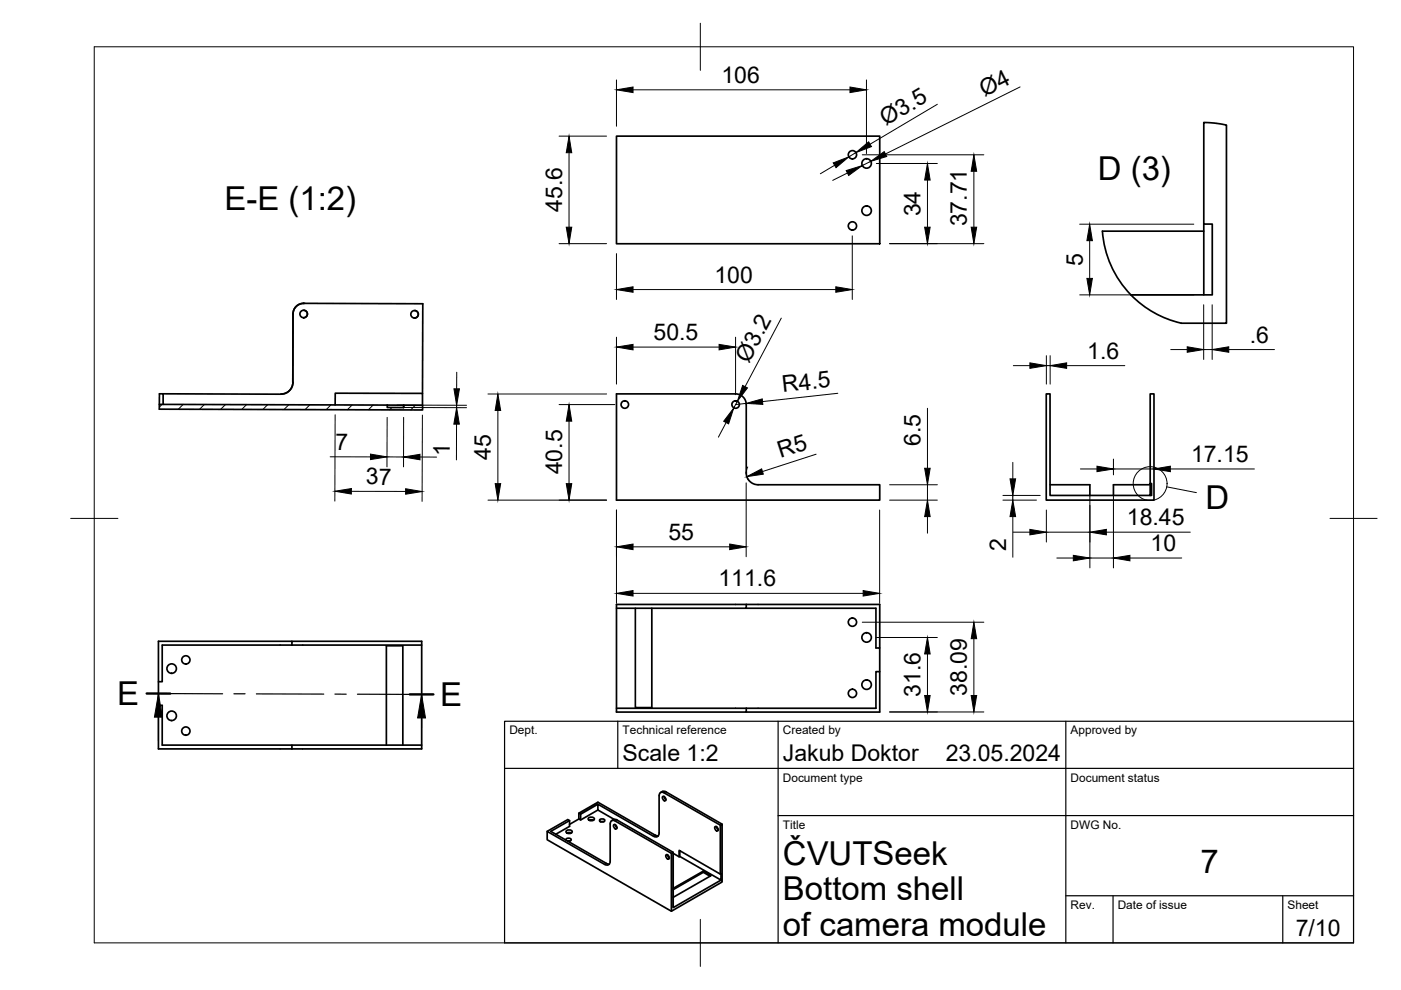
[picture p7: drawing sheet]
<svg xmlns="http://www.w3.org/2000/svg" width="297mm" height="210mm" viewBox="0 0 297 210" stroke-linecap="round" stroke-linejoin="round" font-family="sans-serif">
<!-- layer: Visible -->
<g fill="none" stroke="#000" stroke-width=".36">
<path d="M130.7 28.9h55.8v22.8h-55.8zM233.7 49h21.5M233.7 49a21.6 21.6 0 0 0 16.7 19.5h9.6v-42l-2.4-.4-2.4-.1v21.5h1.8v15h-17.2M255.2 47.5v15M64.4 65.8a.79 .79 0 0 1 .8 .8 .79 .79 0 0 1-.8 .8M87.9 65.8a.79 .79 0 0 1 .8 .8 .79 .79 0 0 1-.8 .8M33.8 85.7l48.3 .2M34.6 85.7v-2.2h-.8v3.3l55.8 .1v-1h-4v.5h-3.5v-.5M34.6 83.5l25 .1M62.1 81.1v-14.5a2.25 2.25 0 0 1 2.3-2.3l25.2 .1v19M62.1 81.1a2.51 2.51 0 0 1-2.5 2.5M71.1 85.9v-2.5h18.5v2.5"/>
<path d="M82.1 85.9h3.5v.5M130.7 83.5h25.3a2.25 2.25 0 0 1 2.2 2.3v14.5a2.51 2.51 0 0 0 2.5 2.5h25.8v3.2h-55.8zM222.6 102.8h8.5v2.2M243.9 102.5v-19h.8v22.5h-22.9v-22.5h.8v21.5h21.6v-2.5h-.3v2.5M243.9 102.8h-7.8v2.2M61.9 136.8v-.8h27.5v22.8h-27.5M61.9 136.8h27.5M61.9 136h-28.3v8.5h.8v-7.7h27.5M134.7 129v21h3.5v-21M158.2 128.2h-27.5v22.8h27.5v-.8M158.2 128.2v.8h-27.5M158.2 129h27.5v8.4h.8v5"/>
<path d="M158.2 128.2h28.3v9.2M33.6 144.5v5.1h.8v8.4h27.5M33.6 149.6v9.2h28.3M81.9 158v-21.1h3.5v21.1M89.4 158h-27.5v.8M130.7 150.2h27.5M158.2 150.2h27.5v-7.8h.8v8.6h-28.3M116 176.3l4.4-2.5 .4 .2v1.2l-3 1.7M120 178.1a.65 .65 0 0 1 .5-.4 .65 .65 0 0 1 .6 .4l-.2 .2-.4 .1M120.2 176.1l.5-.1a.52 .52 0 0 1 .6 .4l-.6 .3a.52 .52 0 0 1-.7-.5zM120.2 176.6l.5-.1 .4 .1M120.3 178.3h.6"/>
<path d="M120.8 174l-4 2.3 11.8 6.8 .6 .1M122.7 173.6l-1.9 1.2M123.1 172.6v1.3M124.9 173.4l.5-.2a.52 .52 0 0 1 .6 .5l-.6 .3a.52 .52 0 0 1-.7-.5zM124.9 173.9l.5-.1 .4 .1M126.8 170.5l-3.7 2.1-.4-.2 4.1-2.3 12.1 7 .7 .1M126.8 171.7l-3.7 2.2-.4-.3v-1.2M126.8 171.7l3.4 2M127.1 173.9a.64 .64 0 0 1 1.1 .1 .64 .64 0 0 1-1.1-.1zM127.3 174.2h.7M129.4 174.7v7.9a.72 .72 0 0 1-.4 .7 .72 .72 0 0 1-.8 0M129.4 174.7v-.4a.61 .61 0 0 1 1-.2l11.9 6.8"/>
<path d="M129.7 174a.87 .87 0 0 1 1.1-.1l11.9 6.8M130.1 174.9l.1-.1a.6 .6 0 0 1 .4 1 .7 .7 0 0 1-.5-.9zM130.4 174.8l.4 .7M139.7 168.7v7.9a.72 .72 0 0 1-.3 .8 .72 .72 0 0 1-.8-.1l-11.8-6.8v1.2M140.1 168a.87 .87 0 0 1 1.1-.1l11.9 6.8M140.5 168.9l.1-.1a.6 .6 0 0 1 .4 1 .7 .7 0 0 1-.5-.9zM140.8 168.1l11.9 6.9M140.8 168.1a.64 .64 0 0 0-.7-.1 .64 .64 0 0 0-.3 .7M140.8 168.9l.4 .6M151.6 175.3l.1-.1a.6 .6 0 0 1 .4 1 .7 .7 0 0 1-.5-.9zM151.9 175.3l.4 .6M128.2 183.3l-12.2-7v1.7l26.3 15.2"/>
<path d="M141.2 181.3l.1-.1a.6 .6 0 0 1 .4 1 .7 .7 0 0 1-.5-.9zM141.5 181.2l.4 .7M142.7 180.9l1.3 .8M144.1 180.4v1.2l-.1 .1v-1.4l8.7 5 .2-.1v1.4l-8.8-5M149.1 184.7v.2l-6.4 3.7M149.1 184.7l1.7 .9-8.1 4.7M149.1 184.7l-6.4 3.7M149.1 184.9l1.4 .9M152.7 185.3v-10.3l.4-.3v12.3l-10.8 6.2v-12.3l.4-.2v11.7l10.2-5.8"/>
<circle cx="180.7" cy="32.8" r=".88"/>
<circle cx="183.7" cy="34.7" r="1.01"/>
<circle cx="180.7" cy="47.9" r=".88"/>
<circle cx="183.7" cy="44.7" r="1.01"/>
<circle cx="64.4" cy="66.6" r=".79"/>
<circle cx="87.9" cy="66.6" r=".79"/>
<circle cx="132.5" cy="85.8" r=".79"/>
<circle cx="156" cy="85.8" r=".79"/>
<circle cx="39.4" cy="139.9" r=".88"/>
<circle cx="180.7" cy="131.9" r=".88"/>
<circle cx="183.7" cy="135.2" r="1.01"/>
<circle cx="36.4" cy="141.8" r="1.01"/>
<circle cx="36.4" cy="151.8" r="1.01"/>
<circle cx="39.4" cy="155" r=".88"/>
<circle cx="180.7" cy="147" r=".88"/>
<circle cx="183.7" cy="145.2" r="1.01"/>
</g>
<!-- layer: Visible Narrow -->
<path d="M130.8 173.9l-.4 .2M138.9 177.1l-.3 .2M141.2 167.9l-.4 .2M128.6 183.1l-.4 .2" fill="none" stroke="#000" stroke-width=".21"/>
<!-- layer: Visible -->
<circle cx="64.4" cy="64.3" r=".18" fill="#000"/>
<!-- layer: BORDER -->
<path d="M20 9.9h267v190h-267zM148.5 4.9v10M15 109.9h10M282 109.9h10M148.5 194.9v10" fill="none" stroke="#000" stroke-width=".21"/>
<!-- layer: TITLEBLOCK -->
<path d="M107 152.9h180v47h-180zM131 152.9v10M165 152.9v47M226 152.9v47M107 162.9h180M165 172.9h122M226 189.9h61M236 189.9v10M272 189.9v10" fill="none" stroke="#000" stroke-width=".25"/>
<!-- layer: FD_Dimensions -->
<g fill="none" stroke="#000" stroke-width=".21">
<path d="M130.7 16.9v9.9M134.2 19h46M183.7 16.9v15.7M216.3 18.4l-28.6 14.3M118.5 28.9h10.1M120.6 32.4v15.8M177 35l-3.1 1.8M179.7 36.7l-3.1 1.5M181.5 32.4l-1.5 .9M182.8 32.8h25.8M184.6 34.2l-1.8 .9M185.8 34.7h12.9"/>
<path d="M196.6 38.2v10M198.7 22.1l-14.2 8.5M206.5 36.3v11.9M118.5 51.7h10.1M130.7 53.8v9.7M180.7 50v13.5M188.6 51.7h20M228.9 47.5h24.2M231 51v8M96.8 78.9v3.5M130.7 71.5v9.9M134.2 73.6h18.3"/>
<path d="M134.2 61.4h43M156 71.5v12.2M165.7 67.5l-7.7 14.5M214.8 77.5h3.6M221.8 75.4v6M221.8 77.5h.9M222.7 75.4v6M226.1 77.5h12.4M228.9 62.5h24.2M248.2 74.1h3.5M255.2 64.6v11.6M255.2 74.1h1.8"/>
<path d="M257 64.6v11.6M260.5 74.1h9.7M70 96.9h8.5M71.1 87.9l-.1 18.3M82.1 96.9h3.5M82.1 88.5l-.1 10.5M84.2 85.9h14.7M84.2 86.4h14.7M85.6 88.5v10.5M89 96.9h3.6M89.6 88l-.1 18.3M96.8 89.9v7.6"/>
<path d="M96.8 85.9v.5M103.5 83.5h25.1M105.6 87v15.5M118.5 85.8h11.9M120.6 89.3v13.2M153.9 89.6l-1.6 3.1M156.3 85.1l-.7 1.4M158.2 85.5l-2.2 .3M158.5 99a2.51 2.51 0 0 0 .3 2.9M173 96.3l-11.4 3.7M177.6 83.4l-15.9 1.7M196.6 86.6v12.7"/>
<path d="M214.7 98v3.5M229.1 99.4h3.5M236.1 97.3v3.4M236.1 99.4h8.5M248.1 99.4h17.9M74.5 104.2h11.5M103.5 106h25.1M130.7 108.1v19.8M134.2 115.9h20.5M158.2 102.4v15.6M186.5 108.1v19.8M188.6 106h10.1"/>
<path d="M188.6 102.8h10.1M196.6 102.8v3.2M196.6 109.5v3.5M212.6 106h7.2M212.6 105h7.9M214.7 105v1M214.7 109.5v8.6M214.8 112.8h3.6M221.8 108.1v6.8M221.8 112.8h9.3M224.1 118.3h3.5M231.1 104.9v15.5"/>
<path d="M231.1 118.3h5M234.6 112.8h17.8M236.1 104.9v15.5M239.6 118.3h10.9M134.2 125.8h48.8M182.8 131.9h25.8M185.8 135.2h12.9M196.6 138.7v8.8M206.5 135.4v12.1M188.6 151h20"/>
</g>
<g fill="#000" stroke="#000" stroke-width=".21">
<path d="M130.7 19l3.5-.5v1.1zM180.2 18.5l3.5 .5-3.5 .6zM120.6 28.9l.6 3.5h-1.1zM176.7 34.5l3.3-1.2-2.8 2.3zM179.4 36.2l3.4-1.1-2.9 2.1zM181.5 32.4l2.7-2.3 .6 1zM184.6 34.2l2.9-2.1 .5 1.1zM196.6 34.7l.6 3.5h-1.2zM206.5 32.8l.6 3.5h-1.2zM120.1 48.2h1.1l-.6 3.5zM196 48.2h1.2l-.6 3.5zM205.9 48.2h1.2l-.6 3.5z"/>
<path d="M230.4 59h1.2l-.6 3.5zM231 47.5l.6 3.5h-1.2zM130.7 73.6l3.5-.6v1.2zM130.7 61.4l3.5-.6v1.2zM152.5 73l3.5 .6-3.5 .6zM177.2 60.8l3.5 .6-3.5 .6zM218.4 76.9l3.4 .6-3.4 .6zM222.7 77.5l3.4-.6v1.2zM251.7 73.5l3.5 .6-3.5 .6zM257 74.1l3.5-.6v1.2zM78.5 96.3l3.6 .6-3.6 .5zM85.6 96.9l3.4-.6v1.2z"/>
<path d="M96.8 86.4l.6 3.5h-1.2zM96.2 82.4h1.2l-.6 3.5zM105.6 83.5l.6 3.5h-1.2zM120.6 85.8l.6 3.5h-1.1zM155.6 86.5l-1.1 3.4-1.1-.6zM157.5 81.7l1 .5-2.2 2.9zM158.3 101.1l3.2-1.7 .3 1.1zM158.2 85.5l3.4-.9 .1 1.1zM196 99.3h1.2l-.6 3.5zM232.6 98.8l3.5 .6-3.5 .6zM244.6 99.4l3.5-.6v1.2zM71 104.2l3.5-.6v1.1z"/>
<path d="M86 103.6l3.5 .6-3.5 .6zM105 102.5h1.2l-.6 3.5zM120.1 102.5h1.1l-.6 3.5zM130.7 115.9l3.5-.5v1.1zM154.7 115.4l3.5 .5-3.5 .6zM196.6 106l.6 3.5h-1.2zM214.1 101.5h1.2l-.6 3.5zM214.7 106l.6 3.5h-1.2zM218.4 112.2l3.4 .6-3.4 .6zM227.6 117.7l3.5 .6-3.5 .6zM231.1 112.8l3.5-.6v1.2zM236.1 118.3l3.5-.6v1.2z"/>
<path d="M130.7 125.8l3.5-.6v1.2zM183 125.2l3.5 .6-3.5 .6zM196.6 135.2l.6 3.5h-1.2zM206.5 131.9l.6 3.5h-1.2zM196 147.5h1.2l-.6 3.5zM205.9 147.5h1.2l-.6 3.5z"/>
</g>
<!-- layer: Detail Boundary -->
<g fill="none" stroke="#000" stroke-width=".21">
<path d="M247.4 103.2l6.3 1.3"/>
<circle cx="243.9" cy="102.5" r="3.6"/>
</g>
<!-- layer: Hatching -->
<g fill="none" stroke="#000" stroke-width=".21">
<path d="M34.4 85.7l-.6 .6M38.8 85.7l-1 1M43.3 85.8l-1 1M47.8 85.8l-1 1M52.3 85.8l-1 1M56.7 85.8l-.9 1M61.2 85.8l-1 1M65.7 85.8l-1 1M70.2 85.8l-1 1M74.7 85.9l-1 1M79.1 85.9l-1 1M83.1 86.4l-.5 .5"/>
<path d="M88.1 85.9l-1 1"/>
</g>
<!-- layer: Section Lines -->
<path d="M31.1 147l5 .1M86.9 147.2h5" fill="none" stroke="#000" stroke-width=".51"/>
<path d="M36.1 147.1h11.1M49.6 147.1h2.4M54.4 147.1l14.2 .1M71 147.2h2.4M75.8 147.2h11.1" fill="none" stroke="#000" stroke-width=".25"/>
<path d="M33.6 152.1v4.9M89.4 152.2v5" fill="none" stroke="#000" stroke-width=".21"/>
<path d="M33.6 147.1l.8 5h-1.7zM89.4 147.2l.8 5h-1.7z" fill="#000" stroke="#000" stroke-width=".21"/>
<g font-size="7">
<text x="232.7" y="38.1">D (3)</text>
<text x="47.6" y="44.6">E-E (1:2)</text>
<text x="255.6" y="107.9">D</text>
<text x="24.8" y="149.5">E</text>
<text x="93.3" y="149.7">E</text>
<text x="166" y="183.4">ČVUTSeek</text>
<text x="254.5" y="185.2">7</text>
<text x="166" y="190.9">Bottom shell</text>
<text x="166" y="198.4">of camera module</text>
</g>
<g font-size="4.9">
<text x="153" y="17.6">106</text>
<text x="208.7" y="20.5" transform="rotate(-27 208.7 20.5)">Ø4</text>
<text x="187.8" y="26.8" transform="rotate(-31 187.8 26.8)">Ø3.5</text>
<text x="119.2" y="45" transform="rotate(-90 119.2 45)">45.6</text>
<text x="195.2" y="45.9" transform="rotate(-90 195.2 45.9)">34</text>
<text x="205" y="48" transform="rotate(-90 205 48)">37.71</text>
<text x="151.5" y="59.9">100</text>
<text x="229.6" y="56.4" transform="rotate(-90 229.6 56.4)">5</text>
<text x="138.6" y="72.1">50.5</text>
<text x="158.8" y="77.1" transform="rotate(-62 158.8 77.1)">Ø3.2</text>
<text x="230.5" y="76.1">1.6</text>
<text x="265" y="72.7">.6</text>
<text x="166" y="83.2" transform="rotate(-6 166 83.2)">R4.5</text>
<text x="71.2" y="95.5">7</text>
<text x="195.2" y="94.6" transform="rotate(-90 195.2 94.6)">6.5</text>
<text x="95.4" y="96.6" transform="rotate(-90 95.4 96.6)">1</text>
<text x="104.1" y="97.4" transform="rotate(-90 104.1 97.4)">45</text>
<text x="119.2" y="100.6" transform="rotate(-90 119.2 100.6)">40.5</text>
<text x="165.5" y="97.2" transform="rotate(-18 165.5 97.2)">R5</text>
<text x="252.5" y="98">17.15</text>
<text x="77.6" y="102.7">37</text>
<text x="238.9" y="111.4">18.45</text>
<text x="141.7" y="114.5">55</text>
<text x="213.3" y="116.9" transform="rotate(-90 213.3 116.9)">2</text>
<text x="243.9" y="116.9">10</text>
<text x="152.3" y="124.3">111.6</text>
<text x="195.2" y="147.8" transform="rotate(-90 195.2 147.8)">31.6</text>
<text x="205" y="147.5" transform="rotate(-90 205 147.5)">38.09</text>
<text x="132" y="161.4">Scale 1:2</text>
<text x="166" y="161.4">Jakub Doktor</text>
<text x="200.5" y="161.4">23.05.2024</text>
<text x="274.7" y="198.6">7/10</text>
</g>
<g font-size="2.5">
<text x="108" y="155.7">Dept.</text>
<text x="132" y="155.7">Technical reference</text>
<text x="166" y="155.7">Created by</text>
<text x="227" y="155.7">Approved by</text>
<text x="166" y="165.7">Document type</text>
<text x="227" y="165.7">Document status</text>
<text x="166" y="175.7">Title</text>
<text x="227" y="175.7">DWG No.</text>
<text x="227" y="192.7">Rev.</text>
<text x="237" y="192.7">Date of issue</text>
<text x="273" y="192.7">Sheet</text>
</g>
</svg>
